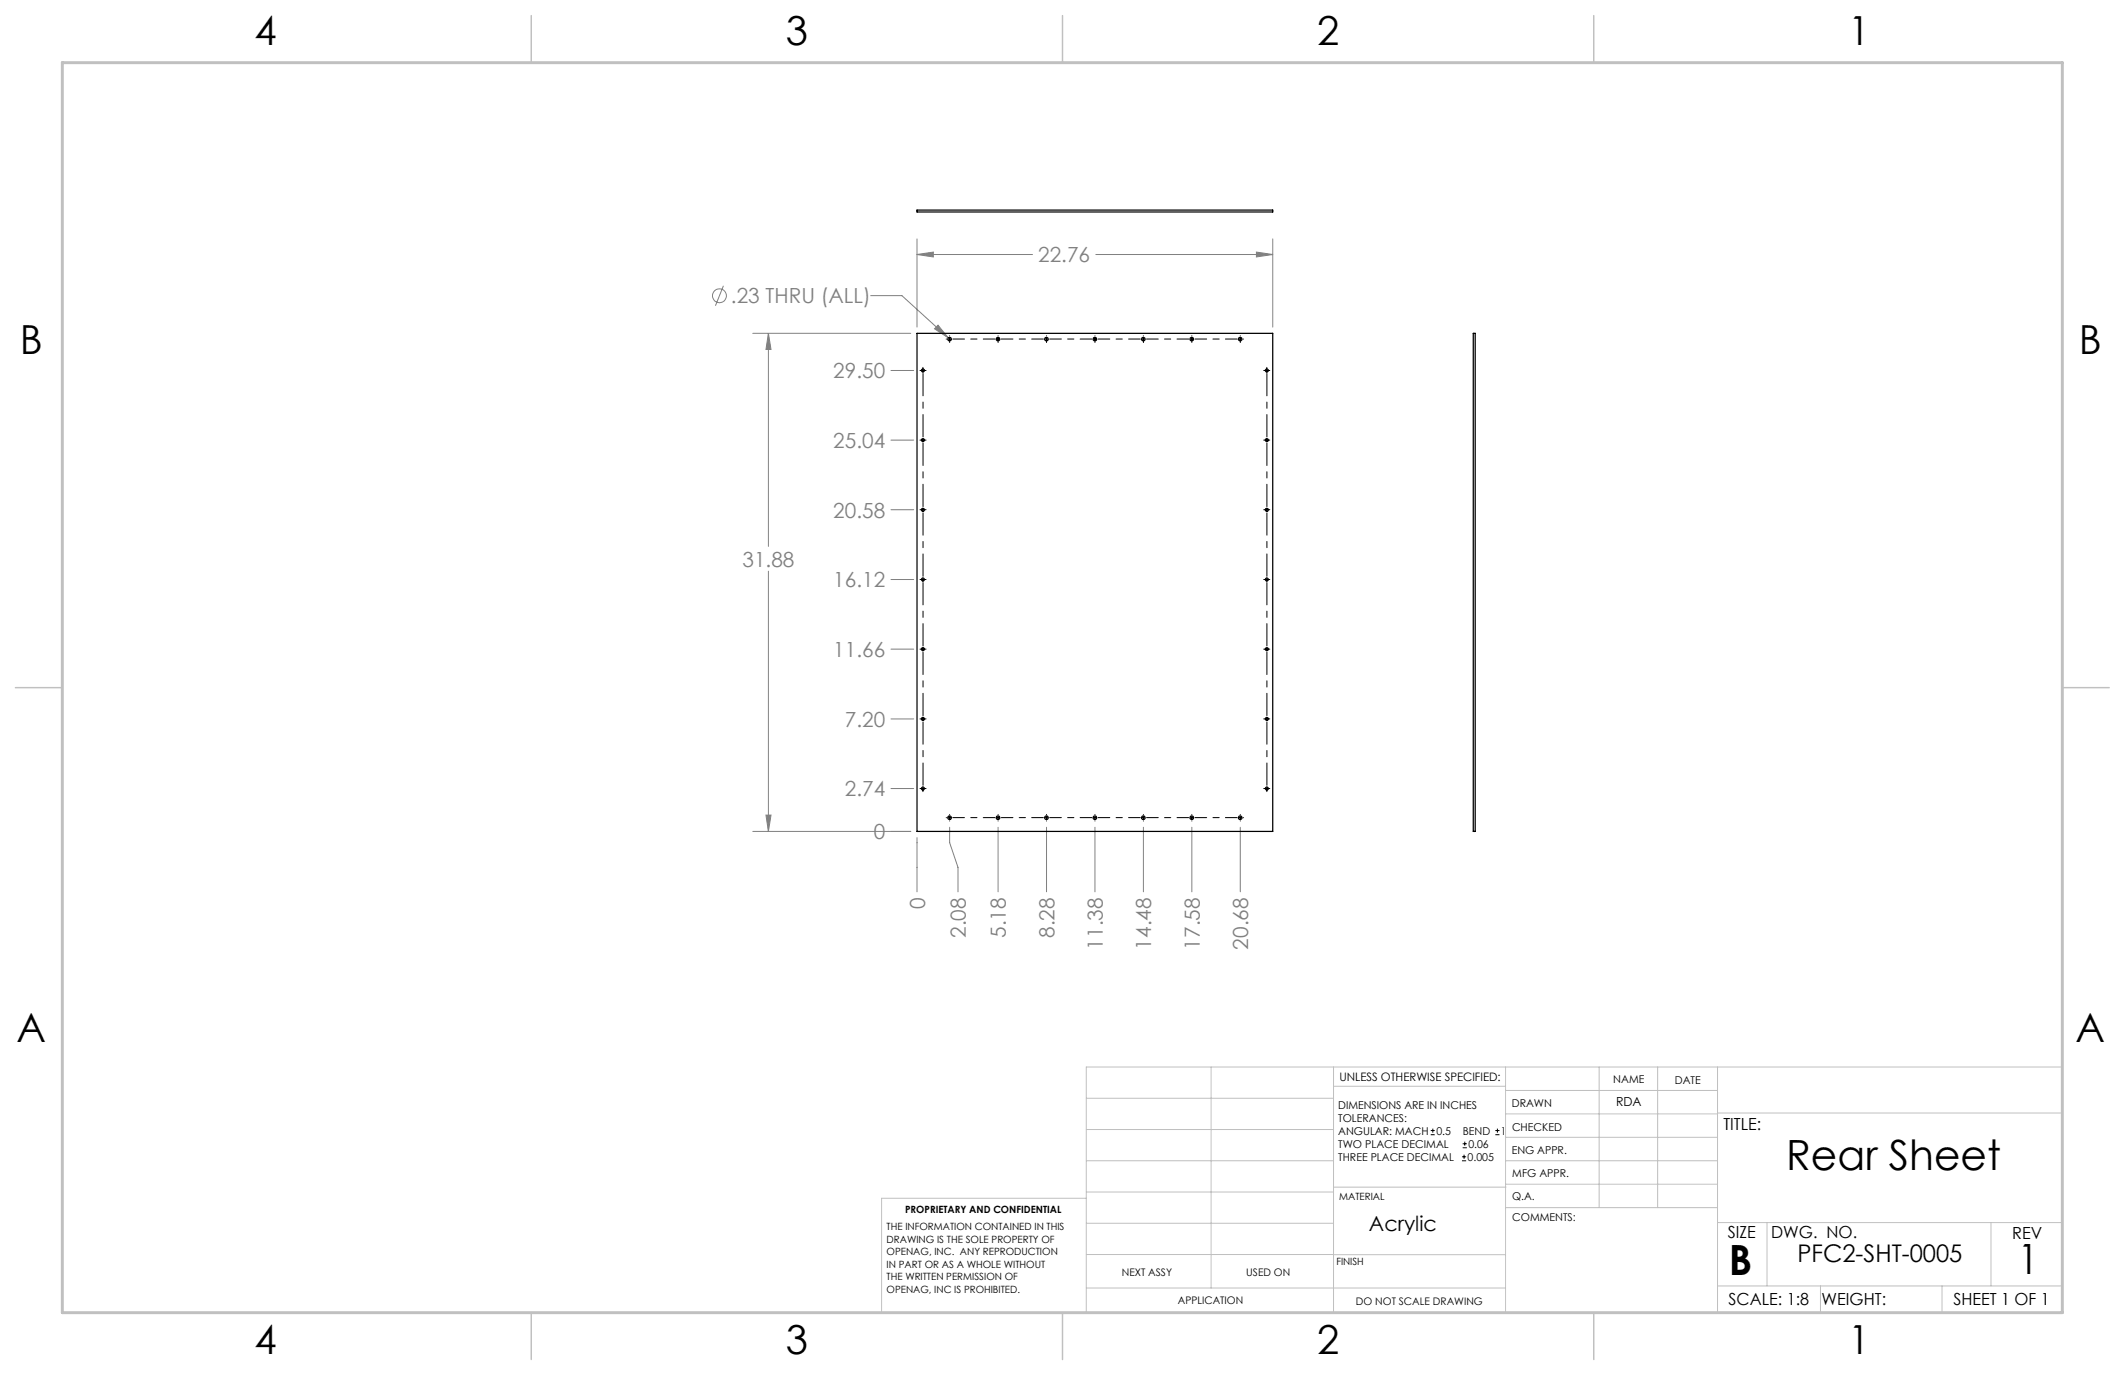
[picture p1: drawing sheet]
<svg xmlns="http://www.w3.org/2000/svg" width="432mm" height="279mm" viewBox="0 0 432 279" stroke-linecap="round" stroke-linejoin="round" font-family="sans-serif">
<g fill="none" stroke="#808080" stroke-width=".2">
<path d="M147 58.1l-1.6 4M186.3 48.5v18M186.3 51.7h23.5M186.3 51.7l3.4-.5v1zM222.7 51.7h35.9M255.3 51.2l3.3 .5-3.3 .5zM258.6 48.5v18M153 67.7h32.1M156.1 67.7v43.3M156.1 67.7l.6 3.3h-1.1zM176.9 60.1h6.4l9.4 8.6M181 75.3h4.7"/>
<path d="M190.6 66.1l2.1 2.6-2.8-1.9zM181 89.4h4.7M156.1 116.1v52.8M181 117.8h4.7M181 103.6h4.7M181 131.9h4.7M181 146.1h4.7M153 168.9h32.1M155.6 165.6h1.1l-.6 3.3zM181 160.2h4.7M186.3 170.2v11M193 168.1v3.1l1.7 5v5"/>
<path d="M202.8 168.1v13.1M212.7 168.1v13.1M222.5 168.1v13.1M232.3 168.1v13.1M242.2 168.1v13.1M252 168.1v13.1"/>
<circle cx="146.2" cy="60.1" r="1.41"/>
</g>
<g fill="none" stroke="#000" stroke-width=".2">
<path d="M186.9 75.3h1.3M187.5 74.6v1M192.3 68.9h.1M192.7 68.9h.6M193 68.2v.1M193 68.6v.6M193 69.5v.1M202.5 68.9h.6M202.8 68.2v.1M202.8 68.6v.6M202.8 69.5v.1M212.3 68.9h.7"/>
<path d="M212.7 68.2v.1M212.7 68.6v.6M212.7 69.5v.1M222.2 68.9h.6M222.5 68.2v.1M222.5 68.6v.6M222.5 69.5v.1M232 68.9h.7M232.3 68.2v.1M232.3 68.6v.6M232.3 69.5v.1M241.9 68.9h.6"/>
<path d="M242.2 68.2v.1M242.2 68.6v.6M242.2 69.5v.1M251.7 68.9h.6M252 68.2v.1M252 68.6v.6M252 69.5v.1M252.7 68.9h.1M256.8 75.3h1.2M257.4 74.6v1M186.9 89.4h1.3M187.5 89.1v.6"/>
<path d="M256.8 89.4h1.2M257.4 89.1v.6M186.9 103.6h1.3M186.9 117.8h1.3M187.5 103.3v.6M187.5 117.4v.7M256.8 103.6h1.2M256.8 117.8h1.2M257.4 103.3v.6M257.4 117.4v.7M186.9 131.9h1.3M187.5 131.6v.6"/>
<path d="M256.8 131.9h1.2M257.4 131.6v.6M186.9 146.1h1.3M187.5 145.8v.6M187.5 159.9v1M256.8 146.1h1.2M257.4 145.8v.6M257.4 159.9v1M186.9 160.2h1.3M192.3 166.2h.1M192.7 166.2h.6M193 165.5h.1"/>
<path d="M193 165.8v.7M193 166.8h.1M202.5 166.2h.6M202.8 165.5h.1M202.8 165.8v.7M202.8 166.8h.1M212.3 166.2h.7M212.7 165.5h.1M212.7 165.8v.7M212.7 166.8h.1M222.2 166.2h.6M222.5 165.5h.1"/>
<path d="M222.5 165.8v.7M222.5 166.8h.1M232 166.2h.7M232.3 165.5h.1M232.3 165.8v.7M232.3 166.8h.1M241.9 166.2h.6M242.2 165.5h.1M242.2 165.8v.7M242.2 166.8h.1M251.7 166.2h.6M252 165.5h.1"/>
<path d="M252 165.8v.7M252 166.8h.1M252.7 166.2h.1M256.8 160.2h1.2M290.7 230.6h.8M290.7 229.7h.8M291.1 229.3v.9M297.1 235.9h.8M297.1 235.1h.8M297.2 233.2h.9M297.2 232.4h.9M297.5 234.6v.9"/>
<path d="M297.6 232v.8M303.8 230.6h.9M303.8 229.7h.9M304.3 229.3v.9"/>
</g>
<path d="M193.6 68.9h8.6M203.4 68.9h8.6M213.3 68.9h8.6M223.1 68.9h8.6M233 68.9h8.5M242.8 68.9h8.6M193.6 166.1h8.6M203.4 166.1h8.6M213.3 166.1h8.6M223.1 166.1h8.6M233 166.1h8.5M242.8 166.1h8.6" fill="none" stroke="#000" stroke-width=".2" stroke-dasharray="15.2 1.3 1.3 1.3" stroke-dashoffset="12.9"/>
<path d="M187.6 88.8v-12.9M257.4 88.8v-12.9M187.6 117.1v-12.9M187.6 102.9v-12.8M257.4 117.1v-12.9M257.4 102.9v-12.8M187.6 131.3v-12.9M257.4 131.3v-12.9M187.6 159.6v-12.9M187.6 145.4v-12.9M257.4 159.6v-12.9M257.4 145.4v-12.9" fill="none" stroke="#000" stroke-width=".2" stroke-dasharray="15.2 1.3 1.3 1.3" stroke-dashoffset="10.7"/>
<g fill="none" stroke="#c0c0c0" stroke-width=".2">
<path d="M246.1 216.8v44.9M271 216.8v49.9M305.9 216.8v49.9M324.9 216.8v28.6M336.8 216.8v28.6M349 216.8v49.9M220.7 235.9h50.3M220.7 229.5h50.3M220.7 223.2h50.3M271 220.7h34.9M305.9 231.1h43.1M305.9 226.3h43.1"/>
<path d="M305.9 221.6h43.1M305.9 235.9h43.1M349 226.2h70.1M220.7 243.5h-41.6v23.2h240v-49.9h-198.4v49.9M220.7 248.6h50.3M220.7 242.2h50.3M220.7 254.9h50.3M271 255h34.9M271 241.2h35M305.9 240.6h43.1M306 245.4h43M349 248.4h70.1"/>
<path d="M359.1 248.4v12.9M404.6 248.4v12.9M220.7 261.7h85.2M349 261.3h70.1M369.9 261.3v5.4M394.6 261.3v5.4"/>
</g>
<path d="M107.9 3.2v9.5M215.9 3.2v9.5M323.8 3.2v9.5M3.1 139.7h9.6M419.1 139.7h9.5M107.9 266.7v9.6M215.9 266.7v9.6M323.8 266.7v9.6" fill="none" stroke="#c0c0c0" stroke-width=".3"/>
<path d="M12.7 12.7h406.4v254h-406.4z" fill="none" stroke="#c0c0c0" stroke-width=".6"/>
<path d="M156.1 67.7l.6 3.3h-1.1zM155.6 165.6h1.1l-.6 3.3zM255.3 51.2l3.3 .5-3.3 .5zM186.3 51.7l3.4-.5v1zM190.6 66.1l-.7 .7 2.8 1.9z" fill="#808080"/>
<g fill="none" stroke="#000" stroke-width=".25">
<path d="M186.3 42.7h72.3v.4h-72.3zM186.3 67.7h72.3v101.2h-72.3zM299.4 67.7h.4v101.2h-.4z"/>
<circle cx="187.5" cy="75.3" r=".3"/>
<circle cx="192.9" cy="68.9" r=".37"/>
<circle cx="202.8" cy="68.9" r=".37"/>
<circle cx="212.6" cy="68.9" r=".37"/>
<circle cx="222.5" cy="68.9" r=".37"/>
<circle cx="232.3" cy="68.9" r=".37"/>
<circle cx="242.1" cy="68.9" r=".37"/>
<circle cx="252" cy="68.9" r=".37"/>
<circle cx="257.4" cy="75.3" r=".3"/>
<circle cx="187.5" cy="89.4" r=".31"/>
<circle cx="257.4" cy="89.4" r=".31"/>
<circle cx="187.5" cy="103.6" r=".31"/>
<circle cx="187.5" cy="117.7" r=".29"/>
<circle cx="257.4" cy="103.6" r=".31"/>
<circle cx="257.4" cy="117.7" r=".29"/>
<circle cx="187.5" cy="131.9" r=".31"/>
<circle cx="257.4" cy="131.9" r=".31"/>
<circle cx="187.5" cy="146.1" r=".3"/>
<circle cx="257.4" cy="146.1" r=".3"/>
<circle cx="187.5" cy="160.2" r=".31"/>
<circle cx="192.9" cy="166.2" r=".36"/>
<circle cx="202.8" cy="166.2" r=".36"/>
<circle cx="212.6" cy="166.2" r=".36"/>
<circle cx="222.5" cy="166.2" r=".36"/>
<circle cx="232.3" cy="166.2" r=".36"/>
<circle cx="242.2" cy="166.2" r=".36"/>
<circle cx="252" cy="166.2" r=".36"/>
<circle cx="257.4" cy="160.2" r=".31"/>
</g>
<g font-size="8.5">
<text x="363" y="237.7">Rear Sheet</text>
<text x="351.3" y="259">B</text>
<text x="410" y="258.9">1</text>
</g>
<g font-size="8.1">
<text x="51.7" y="9.1">4</text>
<text x="159.7" y="9.1">3</text>
<text x="267.6" y="9.1">2</text>
<text x="375.6" y="9.1">1</text>
<text x="4" y="72">B</text>
<text x="422.4" y="72">B</text>
<text x="3.3" y="211.7">A</text>
<text x="421.7" y="211.7">A</text>
<text x="51.7" y="275.2">4</text>
<text x="159.7" y="275.2">3</text>
<text x="267.6" y="275.2">2</text>
<text x="375.6" y="275.2">1</text>
</g>
<text font-size="4.9" x="365.2" y="256.5">PFC2-SHT-0005</text>
<g font-size="4.2" fill="#808080">
<text x="211" y="53.3">22.76</text>
<text x="148.5" y="61.6">.23 THRU (ALL)</text>
<text x="169.3" y="76.9">29.50</text>
<text x="169.3" y="91">25.04</text>
<text x="169.3" y="105.2">20.58</text>
<text x="150.9" y="115.1">31.88</text>
<text x="169.3" y="119.3">16.12</text>
<text x="169.3" y="133.5">11.66</text>
<text x="171.7" y="147.7">7.20</text>
<text x="171.7" y="161.8">2.74</text>
<text x="177.5" y="170.5">0</text>
<text x="188" y="184.7" transform="rotate(-90 188 184.7)">0</text>
<text x="196.3" y="190.6" transform="rotate(-90 196.3 190.6)">2.08</text>
<text x="204.4" y="190.6" transform="rotate(-90 204.4 190.6)">5.18</text>
<text x="214.3" y="190.6" transform="rotate(-90 214.3 190.6)">8.28</text>
<text x="224.1" y="192.9" transform="rotate(-90 224.1 192.9)">11.38</text>
<text x="233.9" y="192.9" transform="rotate(-90 233.9 192.9)">14.48</text>
<text x="243.8" y="192.9" transform="rotate(-90 243.8 192.9)">17.58</text>
<text x="253.6" y="192.9" transform="rotate(-90 253.6 192.9)">20.68</text>
</g>
<text font-size="4.2" x="278.2" y="250.1">Acrylic</text>
<g font-size="3.4">
<text x="350.2" y="229.5">TITLE:</text>
<text x="351.1" y="251.6">SIZE</text>
<text x="359.9" y="251.6">DWG. NO.</text>
<text x="408.9" y="251.7">REV</text>
<text x="351.2" y="265.2">SCALE: 1:8</text>
<text x="370.1" y="265.3">WEIGHT:</text>
<text x="396.9" y="265.2">SHEET 1 OF 1</text>
</g>
<text font-size="2.5" x="328.4" y="224.8">RDA</text>
<text font-size="2.4" x="272.2" y="219.7">UNLESS OTHERWISE SPECIFIED:</text>
<g font-size="2.2">
<text x="327.8" y="220.1">NAME</text>
<text x="340.3" y="220.2">DATE</text>
<text x="271.9" y="225.3">DIMENSIONS ARE IN INCHES</text>
<text x="271.9" y="227.9">TOLERANCES:</text>
<text x="307.2" y="224.9">DRAWN</text>
<text x="271.9" y="233.2">TWO PLACE DECIMAL</text>
<text x="271.9" y="230.6">ANGULAR: MACH</text>
<text x="291.9" y="230.6">0.5</text>
<text x="297.2" y="230.6">BEND</text>
<text x="298.4" y="233.2">0.06</text>
<text x="305" y="230.6">1</text>
<text x="307.3" y="229.8">CHECKED</text>
<text x="271.9" y="235.9">THREE PLACE DECIMAL</text>
<text x="298.2" y="235.9">0.005</text>
<text x="307.2" y="234.5">ENG APPR.</text>
<text x="307.3" y="239.2">MFG APPR.</text>
<text x="307.3" y="243.9">Q.A.</text>
<text x="307.3" y="248.1">COMMENTS:</text>
</g>
<g font-size="2.1">
<text x="227.9" y="259.2">NEXT ASSY</text>
<text x="253.3" y="259.2">USED ON</text>
<text x="239.3" y="265">APPLICATION</text>
<text x="275.5" y="265.1">DO NOT SCALE DRAWING</text>
</g>
<g font-size="2">
<text x="272.1" y="243.9">MATERIAL</text>
<text x="180.2" y="250">THE INFORMATION CONTAINED IN THIS</text>
<text x="183.9" y="246.4">PROPRIETARY AND CONFIDENTIAL</text>
<text x="180.2" y="252.5">DRAWING IS THE SOLE PROPERTY OF</text>
<text x="180.2" y="255.1">OPENAG, INC. ANY REPRODUCTION</text>
<text x="180.2" y="257.6">IN PART OR AS A WHOLE WITHOUT</text>
<text x="271.5" y="257">FINISH</text>
<text x="180.2" y="260.1">THE WRITTEN PERMISSION OF</text>
<text x="180.2" y="262.6">OPENAG, INC IS PROHIBITED.</text>
</g>
</svg>
